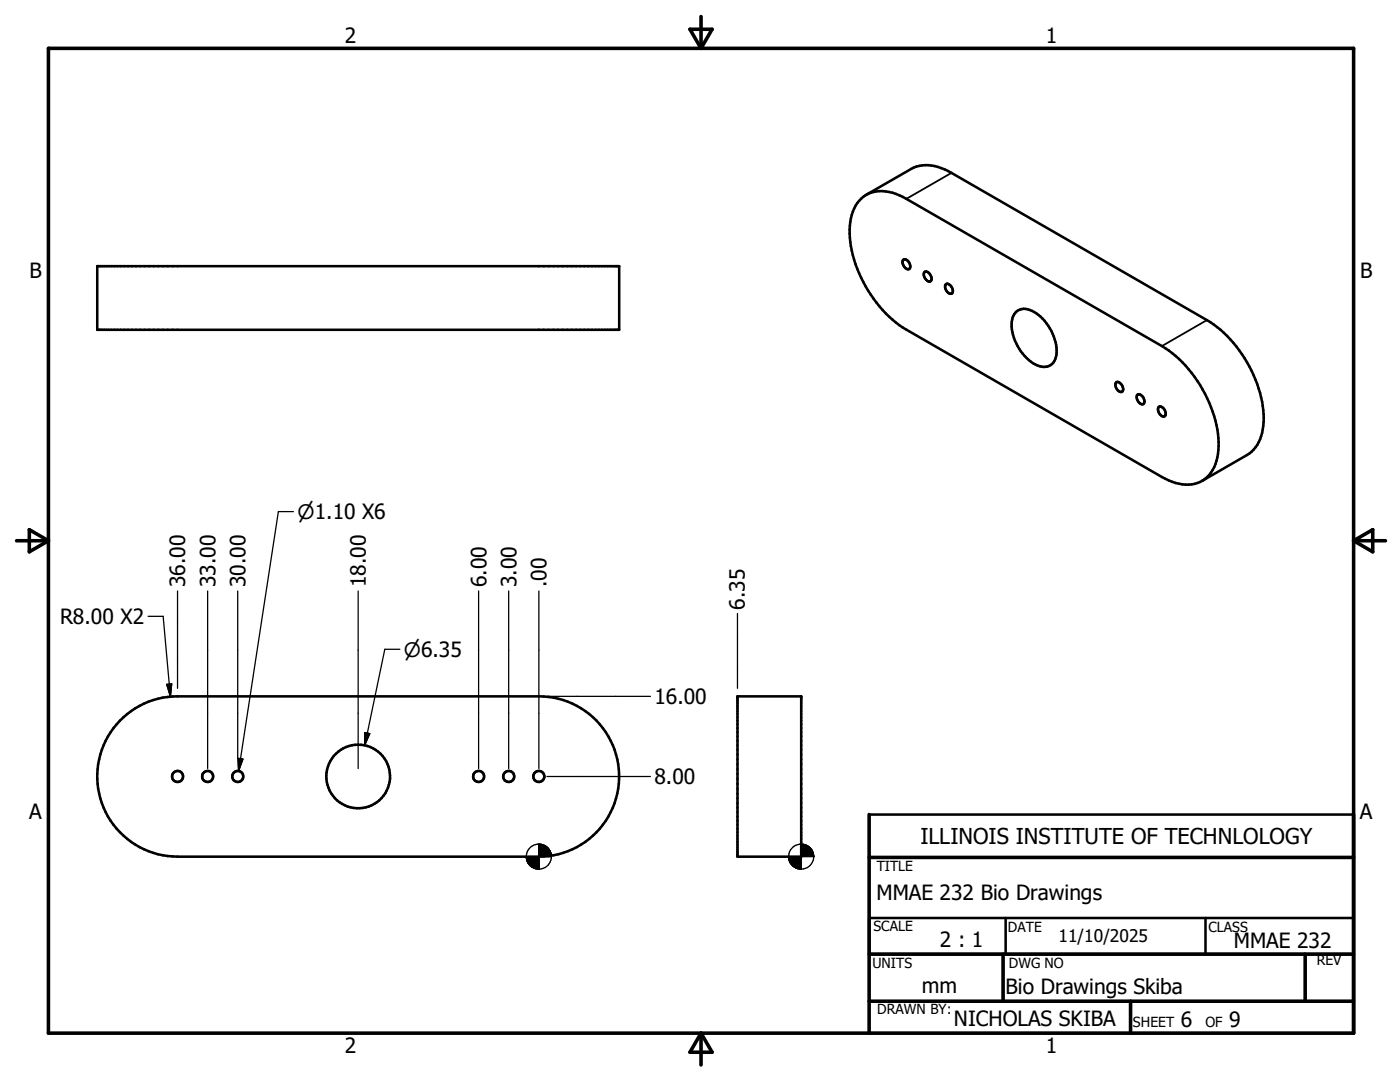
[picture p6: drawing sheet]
<svg xmlns="http://www.w3.org/2000/svg" width="279mm" height="216mm" viewBox="0 0 279 216" stroke-linecap="round" stroke-linejoin="round" font-family="sans-serif">
<g fill="none" stroke="#000" stroke-width=".51">
<path d="M171.9 39.7a6.4 6.4 0 0 1 6.9-1l2.1 1 51 29.4a24.9 24.9 0 0 1 11.3 19.9 7.7 7.7 0 0 1-3.7 7.2 8.3 8.3 0 0 1-7.6-1l-51-29.4a24.8 24.8 0 0 1-11.3-20 8.6 8.6 0 0 1 2.3-6.1zM172.9 38.9l9-5.2a7.6 7.6 0 0 1 7.3 .4l51.7 29.8a25 25 0 0 1 11.3 19.6 8.4 8.4 0 0 1-2.8 7l-9.5 5.5M19.4 53.1h104.2v12.7h-104.2zM180.2 51.9a.99 .99 0 0 1 1.4 1 .59 .59 0 0 1-.2 .8 .59 .59 0 0 1-.8-.3l-.5-.9zM184.5 54.3a1.23 1.23 0 0 1 1.2 1.8 1.3 1.3 0 0 1-1.2-1.8zM188.7 56.8a.77 .77 0 0 1 1.2 .5 .74 .74 0 0 1 .3 .8 .74 .74 0 0 1-.6 .5 1.51 1.51 0 0 1-.9-1.8zM202.7 62.4a2.78 2.78 0 0 1 3.7-.1 9.3 9.3 0 0 1 4.3 9 2.47 2.47 0 0 1-3.7 1.6 9.3 9.3 0 0 1-5-9.1l.3-.8zM222.8 76.3a1.27 1.27 0 0 1 1.4 1.5 .57 .57 0 0 1-.6 .4 .57 .57 0 0 1-.5-.3 1.29 1.29 0 0 1-.3-1.6zM226.9 78.9a.79 .79 0 0 1 1.3 .4 .84 .84 0 0 1-.2 1.4 1.42 1.42 0 0 1-1.1-1.8zM231.3 81.2a1.23 1.23 0 0 1 1.1 .6 1.23 1.23 0 0 1 0 1.3 1.3 1.3 0 0 1-1.1-1.9zM147.2 138.9h12.7v32h-12.7zM23.9 143.8a15.9 15.9 0 0 1 11.5-4.9h72.1a16 16 0 0 1 16.1 16 16 16 0 0 1-16.1 16h-72.1a16 16 0 0 1-14.7-9.7 16 16 0 0 1 3.2-17.4z"/>
<path d="M173.5 162.5h96.6M173.5 183.2h96.6v7.2h-96.6zM200.7 183.2v7.2M240.6 183.2v7.2M173.5 206.2h96.6"/>
<circle cx="35.4" cy="154.9" r="1.1"/>
<circle cx="41.4" cy="154.9" r="1.1"/>
<circle cx="47.4" cy="154.9" r="1.1"/>
<circle cx="71.5" cy="155" r="6.4"/>
<circle cx="95.5" cy="154.9" r="1.1"/>
<circle cx="101.5" cy="154.9" r="1.1"/>
<circle cx="107.5" cy="154.9" r="1.1"/>
</g>
<path d="M189.9 34.5l-9 5.2M240.9 63.9l-9 5.2" fill="none" stroke="#000" stroke-width=".36"/>
<g fill="none" stroke="#000" stroke-width=".71">
<path d="M9.7 9.6h260.4v196.6h-260.4zM137.7 5.8h4.4l-2.2 3.8zM139.9 3.3v6.3M3.3 107.9h6.4M5.8 105.7l3.9 2.2-3.9 2.2zM270.1 107.9h6.4M270.1 107.9l3.9-2.2v4.4zM173.5 171.1h96.6M173.5 162.5v43.7M173.5 190.4h96.6M173.5 199.8h96.6M200.2 190.4v9.4"/>
<path d="M225.6 199.8v6.4M260.5 190.4v9.4M139.9 206.2v6.3M139.9 206.2l2.2 3.8h-4.4z"/>
</g>
<g fill="none" stroke="#000" stroke-width=".25">
<path d="M35.4 117.9v19.5M41.4 117.9v35.4M47.4 117.9v33.5M58.6 102.1h-3l-8 51.8M71.5 117.9v35.4M95.5 117.9v35.4M101.5 117.9v35.4M107.5 117.9v35.4M29.6 123h3l1.4 16M33.3 136.6l1-.1-.3 2.5zM79.8 129.6h-3l-4 19.1M109.2 138.9h20.6"/>
<path d="M147.2 122.4v15M47.5 151.3l1 .2-.9 2.4zM72.8 146.2l1 .2-1 2.3zM109.2 154.9h20.6"/>
<circle cx="107.5" cy="170.9" r="2.51"/>
<circle cx="159.9" cy="170.9" r="2.51"/>
</g>
<g fill="#000" stroke="#000" stroke-width=".25">
<path d="M33.3 136.6l1-.1-.3 2.5zM47.5 151.3l1 .2-.9 2.4zM72.8 146.2l1 .2-1 2.3zM105 170.9l.1 .7zM105 170.9l.3 1.1zM105 170.9l.4 1.4zM105 170.9l.6 1.7zM105 170.9l.9 1.9-.3-.2zM105 170.9l1.2 2.1-.3-.2zM105 170.9l1.5 2.3-.3-.2zM105 170.9l1.8 2.4-.3-.1zM105 170.9l2.2 2.5-.4-.1z"/>
<path d="M105 170.9l2.5 2.5h-.3zM107.5 168.4l2.5 2.5h-2.5zM107.5 168.4v5zM105 170.9h2.5v2.5zM105 170.9h2.5zM109.9 170.2l.1 .7zM109.8 169.9l.2 1zM109.6 169.6l.4 1.3zM109.4 169.3l.6 1.6zM109.2 169l.2 .3 .6 1.6zM108.9 168.8l.3 .2 .8 1.9zM108.6 168.7l.3 .1 1.1 2.1z"/>
<path d="M108.2 168.5l.4 .2 1.4 2.2zM107.9 168.4l.3 .1 1.8 2.4zM107.5 168.4h.4l2.1 2.5zM157.4 170.9l.1 .7zM157.4 170.9l.2 1.1zM157.4 170.9l.4 1.4zM157.4 170.9l.6 1.7zM157.4 170.9l.8 1.9-.2-.2zM157.4 170.9l1.1 2.1-.3-.2zM157.4 170.9l1.5 2.3-.4-.2zM157.4 170.9l1.8 2.4-.3-.1zM157.4 170.9l2.1 2.5-.3-.1z"/>
<path d="M157.4 170.9l2.5 2.5h-.4zM159.9 168.4l2.5 2.5h-2.5zM159.9 168.4v5zM157.4 170.9h2.5v2.5zM157.4 170.9h2.5zM162.3 170.2l.1 .7zM162.2 169.9l.2 1zM162 169.6l.4 1.3zM161.8 169.3l.2 .3 .4 1.3zM161.5 169l.3 .3 .6 1.6zM161.2 168.8l.3 .2 .9 1.9zM160.9 168.7l.3 .1 1.2 2.1z"/>
<path d="M160.6 168.5l.3 .2 1.5 2.2zM160.3 168.4l.3 .1 1.8 2.4zM159.9 168.4h.4l2.1 2.5z"/>
</g>
<text font-size="4.4" x="183.7" y="168.4">ILLINOIS INSTITUTE OF TECHNLOLOGY</text>
<g font-size="4.2">
<text x="68.8" y="8.7">2</text>
<text x="208.7" y="8.7">1</text>
<text x="5.9" y="55.5">B</text>
<text x="271.4" y="55.5">B</text>
<text x="37" y="117.1" transform="rotate(-90 37 117.1)">36.00</text>
<text x="43" y="117.1" transform="rotate(-90 43 117.1)">33.00</text>
<text x="49" y="117.1" transform="rotate(-90 49 117.1)">30.00</text>
<text x="73" y="117.1" transform="rotate(-90 73 117.1)">18.00</text>
<text x="97.1" y="117.1" transform="rotate(-90 97.1 117.1)">6.00</text>
<text x="103.1" y="117.1" transform="rotate(-90 103.1 117.1)">3.00</text>
<text x="109.1" y="117.1" transform="rotate(-90 109.1 117.1)">.00</text>
<text x="12" y="124.5">R8.00 X2</text>
<text x="148.7" y="121.6" transform="rotate(-90 148.7 121.6)">6.35</text>
<text x="130.6" y="140.5">16.00</text>
<text x="130.6" y="156.5">8.00</text>
<text x="5.8" y="163.4">A</text>
<text x="271.4" y="163.4">A</text>
<text x="174.9" y="179.7">MMAE 232 Bio Drawings</text>
<text x="187.6" y="188.9">2 : 1</text>
<text x="246.2" y="189.2">MMAE 232</text>
<text x="184" y="198.2">mm</text>
<text x="200.7" y="198.4">Bio Drawings Skiba</text>
<text x="190.4" y="204.7">NICHOLAS SKIBA</text>
<text x="235.7" y="205">6</text>
<text x="245.3" y="205">9</text>
<text x="68.8" y="210.2">2</text>
<text x="208.7" y="210.2">1</text>
</g>
<g font-size="4">
<text x="59.4" y="103.5">n1.10 X6</text>
<text x="80.6" y="131">n6.35</text>
</g>
<text font-size="3.5" x="211.2" y="187.9">11/10/2025</text>
<g font-size="2.8">
<text x="175" y="173.8">TITLE</text>
<text x="174.3" y="185.8">SCALE</text>
<text x="201.2" y="186">DATE</text>
<text x="241.2" y="186">CLASS</text>
<text x="174.1" y="193.2">UNITS</text>
<text x="201.3" y="193.2">DWG NO</text>
<text x="262.8" y="192.6">REV</text>
<text x="175.1" y="202.4">DRAWN BY:</text>
<text x="226.1" y="205">SHEET</text>
<text x="240.6" y="205">OF</text>
</g>
</svg>
